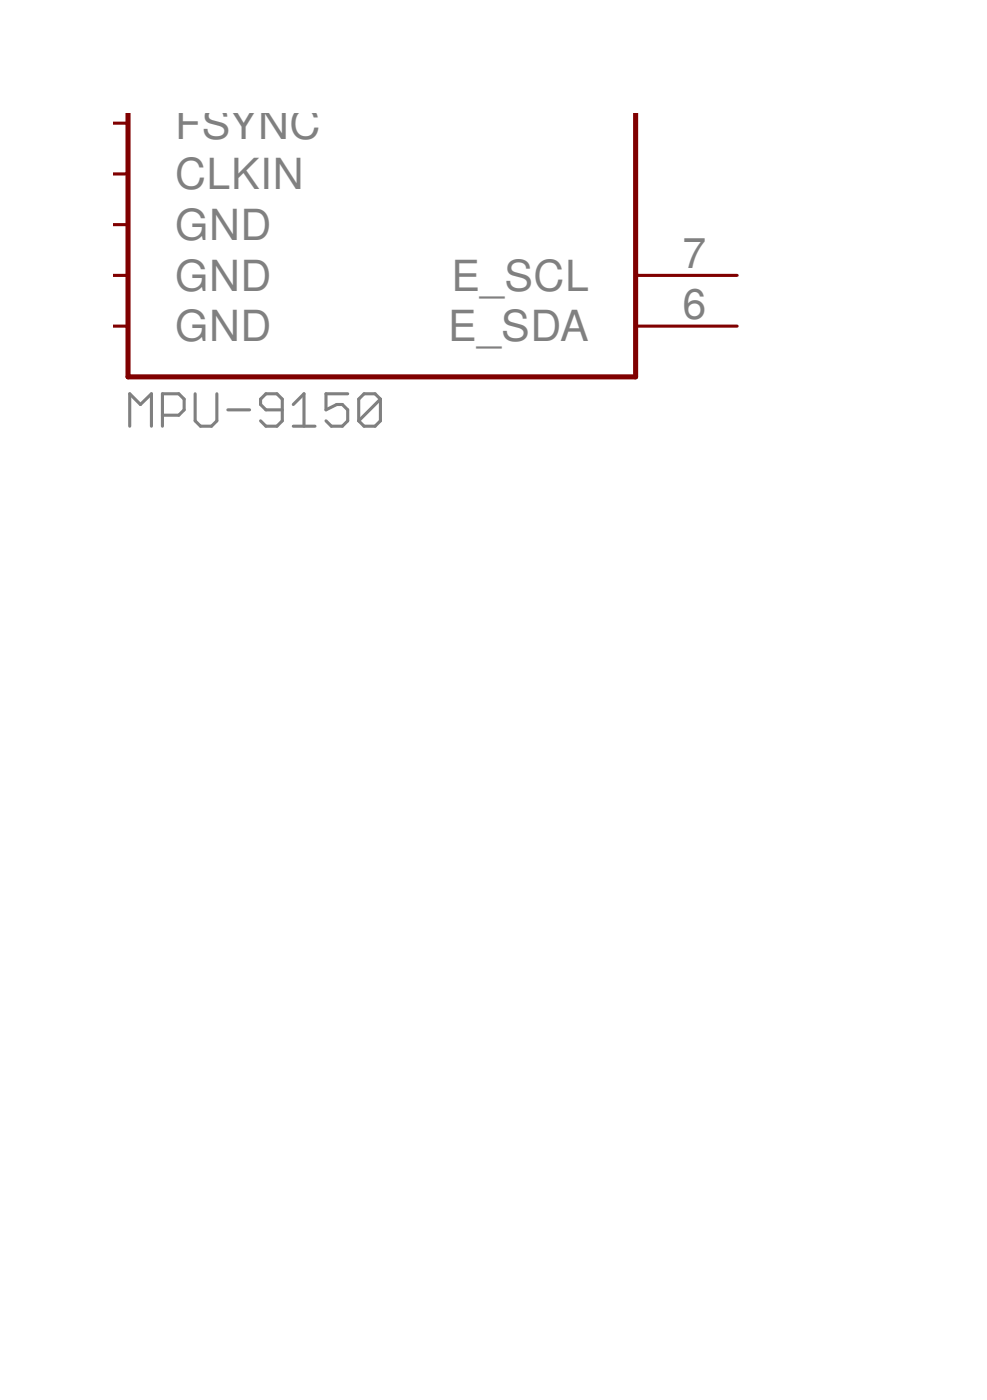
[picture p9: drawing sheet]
<svg xmlns="http://www.w3.org/2000/svg" width="74mm" height="105mm" viewBox="0 0 74 105" stroke-linecap="round" stroke-linejoin="round" font-family="sans-serif">
<path d="M9.7 32v-2.4l.8 .8 .9-.8v2.4M12.2 31.2h1.2l.4-.4v-.8l-.4-.4h-1.2v2.4M14.6 29.6v2l.4 .4h.9l.4-.4v-2M17.1 30.8h1.6M21.2 30.8h-1.2l-.4-.4v-.4l.4-.4h.8l.4 .4v1.6l-.4 .4h-.8l-.4-.4M22 32h1.6M22 30.4l.8-.8v2.4M26.1 29.6h-1.6v1.2l.8-.4h.4l.4 .4v.8l-.4 .4h-.8l-.4-.4M28.6 30l-.4-.4h-.9l-.4 .4v1.6M28.6 30v1.6l-.4 .4h-.9l-.4-.4M28.6 30l-1.7 1.6" fill="none" stroke="#808080" stroke-width=".23"/>
<path d="M47.7 8.5v19.8h-38.1v-19.8" fill="none" stroke="#800000" stroke-width=".38"/>
<path d="M8.5 16.9h1.1M8.5 9.2h1.1M8.5 13.1h1.1M8.5 20.7h1.1M8.5 24.5h1.1M47.7 20.7h7.6M47.7 24.5h7.6" fill="none" stroke="#800000" stroke-width=".23"/>
<g font-size="3.2" fill="#808080">
<text x="13.1" y="10.4">FSYNC</text>
<text x="13.1" y="14.2">CLKIN</text>
<text x="13.1" y="18">GND</text>
<text x="13.1" y="21.8">GND</text>
<text x="33.9" y="21.8">E_SCL</text>
<text x="51.2" y="24">6</text>
<text x="51.2" y="20.2">7</text>
<text x="13.1" y="25.6">GND</text>
<text x="33.7" y="25.6">E_SDA</text>
</g>
</svg>
